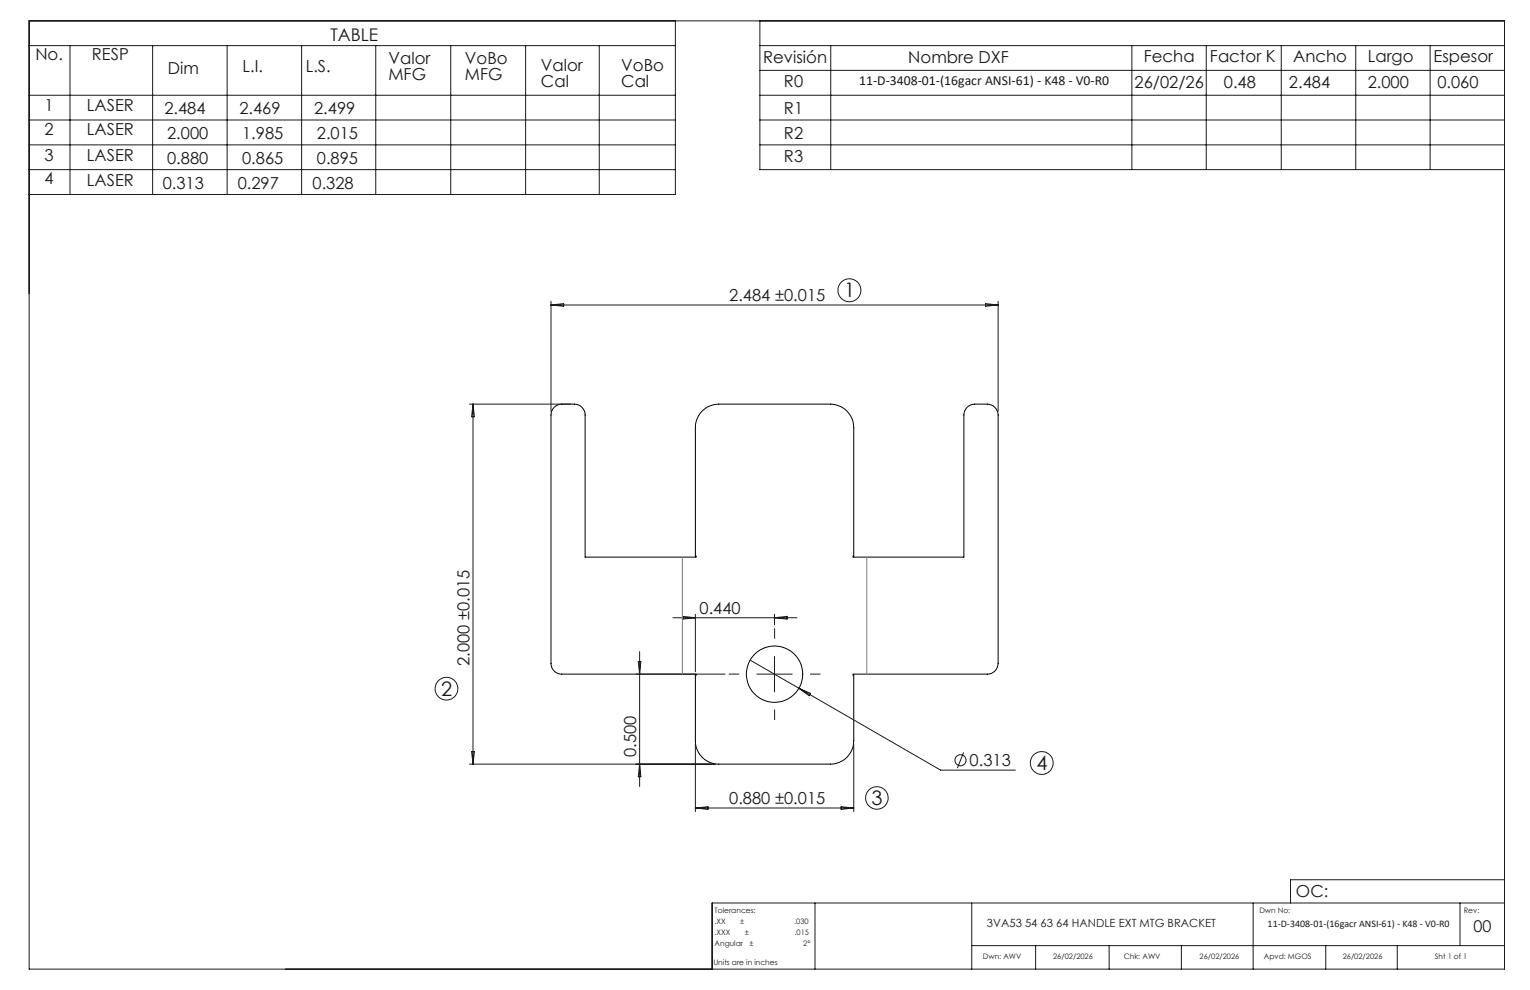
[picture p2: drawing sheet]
<svg xmlns="http://www.w3.org/2000/svg" width="432mm" height="279mm" viewBox="0 0 432 279" stroke-linecap="round" stroke-linejoin="round" font-family="sans-serif">
<g fill="none" stroke="#000" stroke-width=".28">
<path d="M156.4 115a3.1 3.1 0 0 1 2.1-.9h3.6a3.1 3.1 0 0 1 3 3v40.1h31.3v-.2h-.1v-36.3a6.6 6.6 0 0 1 6.5-6.6h31.6a6.6 6.6 0 0 1 6.5 6.6v36.3h-.1v.2h31.2v-40.1a3.1 3.1 0 0 1 3.1-3h3.5a3.1 3.1 0 0 1 3.1 3v70.1a3.1 3.1 0 0 1-3.1 3.1h-37.8v.3h.1v18.5a6.6 6.6 0 0 1-6.5 6.6h-31.6a6.6 6.6 0 0 1-6.5-6.6v-18.5h.1v-.3h-37.9a3 3 0 0 1-3-3.1v-70.1a2.88 2.88 0 0 1 .9-2.1z"/>
<circle cx="218.6" cy="190.3" r="8"/>
</g>
<g fill="none" stroke="#191924" stroke-width=".28">
<path d="M8.2 5.9h416.4v267.6h-416.4zM8.2 12.9h182.4M19.8 12.9v42M43.1 12.9v42M64.1 12.9v42M85.1 12.9v42M106 12.9v42M127.2 12.9v42M148.3 12.9v42M169.1 12.9v42M190.6 5.9v49h-182.4M214.5 12.9h210.1"/>
<path d="M214.5 5.9v42h210.1M214.5 19.9h210.1M234.5 12.9v35M319.4 12.9v35M340.4 12.9v35M361.6 12.9v35M382.6 12.9v35M403.6 12.9v35M8.2 26.9h182.4M8.2 33.9h182.4M214.5 26.9h210.1M214.5 33.9h210.1"/>
<path d="M8.2 40.9h182.4M8.2 47.9h182.4M214.5 40.9h210.1M155.5 85.1v31M155.5 86.1h126.2M155.5 86.1l3.6-.4v.7zM278.1 85.7l3.6 .4-3.6 .3zM281.7 85.1v31M132.5 114.1h28.6M133.5 114.1v101.6M133.5 114.1l.4 3.5h-.8zM189.9 174.3h35"/>
<path d="M192.7 174l3.6 .3-3.6 .4zM196.3 173.4v16.2M218.6 173.4v2.9M218.6 174.3l3.5-.3v.7zM179.5 190.3h25.1M180.1 186.7h.8l-.4 3.6zM180.5 183.9v38.1M211.7 186.3l53.8 31h21.1M213.6 190.3h10M218.6 185.3v10M225.5 194.2l3.2 1.5-.3 .7zM132.5 215.7h69.4"/>
<path d="M133.1 212.1h.8l-.4 3.6zM180.5 215.7l.4 3.5h-.8zM196.3 210.1v19M240.9 210.1v19M272 212.3l-1.8 4.5M196.3 228h44.6M196.3 228l3.5-.3v.7zM237.4 227.7l3.5 .3-3.5 .4zM230 254.8v18.7M274.2 254.8v18.7M353.7 254.8v18.7M412 254.8v12.1"/>
<path d="M424.6 254.8h-223.6v18.7M424.6 248.3h-60.4v6.5M274.2 266.9h150.4M292.3 266.9v6.6M313 266.9v6.6M333.4 266.9v6.6M374.2 266.9v6.6M394.3 266.9v6.6"/>
<circle cx="239.7" cy="81.9" r="3.2"/>
<circle cx="126" cy="194.4" r="3.2"/>
<circle cx="271.1" cy="214.5" r="1.55"/>
<circle cx="294" cy="215.3" r="3.2"/>
<circle cx="247.5" cy="225.2" r="3.2"/>
</g>
<path d="M208.6 190.2h-2.9M218.6 180.2v-2.9M228.6 190.2h3M218.6 200.2v3" fill="none" stroke="#191924" stroke-width=".28" stroke-dasharray="15.2 1.3 1.3 1.3" stroke-linecap="butt"/>
<path d="M192.6 157.2v33.1M244.6 157.2v33.1" fill="none" stroke="#808080" stroke-width=".28"/>
<g font-size="5.6" fill="#191924">
<text x="238.2" y="83.9">1</text>
<text x="124.5" y="196.4">2</text>
<text x="292.5" y="217.3">4</text>
<text x="246" y="227.2">3</text>
</g>
<text font-size="4.9" fill="#191924" x="93.3" y="11.4">TABLE</text>
<g font-size="4.7" fill="#191924">
<text x="10" y="17">No.</text>
<text x="26" y="17">RESP</text>
<text x="215.4" y="17.6">Revisión</text>
<text x="256.3" y="17.6">Nombre DXF</text>
<text x="322.8" y="17.5">Fecha</text>
<text x="341.5" y="17.5">Factor K</text>
<text x="365" y="17.5">Ancho</text>
<text x="386" y="17.5">Largo</text>
<text x="404.6" y="17.5">Espesor</text>
<text x="47.4" y="20.9">Dim</text>
<text x="68.4" y="20.4">L.I.</text>
<text x="86.3" y="20.4">L.S.</text>
<text x="109.6" y="18.1">Valor</text>
<text x="109.6" y="22.6">MFG</text>
<text x="131.2" y="18.1">VoBo</text>
<text x="131.2" y="22.6">MFG</text>
<text x="152.7" y="20">Valor</text>
<text x="175.3" y="20">VoBo</text>
<text x="152.7" y="24.5">Cal</text>
<text x="175.3" y="24.5">Cal</text>
<text x="221.3" y="24.6">R0</text>
<text x="320.2" y="24.7">26/02/26</text>
<text x="345.4" y="24.7">0.48</text>
<text x="363.8" y="24.7">2.484</text>
<text x="386" y="24.7">2.000</text>
<text x="405.7" y="24.7">0.060</text>
<text x="12.6" y="31.3">1</text>
<text x="24.5" y="31.3">LASER</text>
<text x="46.4" y="32.1">2.484</text>
<text x="67.6" y="32.1">2.469</text>
<text x="88.7" y="32.1">2.499</text>
<text x="221.3" y="32.1">R1</text>
<text x="12.6" y="38">2</text>
<text x="24.5" y="38">LASER</text>
<text x="47.2" y="39.3">2.000</text>
<text x="68.3" y="39.3">1.985</text>
<text x="89.4" y="39.3">2.015</text>
<text x="221.3" y="39.1">R2</text>
<text x="12.6" y="45.4">3</text>
<text x="24.5" y="45.4">LASER</text>
<text x="47.2" y="46.2">0.880</text>
<text x="68.3" y="46.2">0.865</text>
<text x="89.4" y="46.2">0.895</text>
<text x="221.3" y="45.8">R3</text>
<text x="12.6" y="51.9">4</text>
<text x="24.5" y="52.5">LASER</text>
<text x="45.9" y="53.3">0.313</text>
<text x="67.1" y="53.3">0.297</text>
<text x="88.2" y="53.3">0.328</text>
<text x="205.8" y="85">2.484 ±0.015</text>
<text x="197.4" y="173.3">0.440</text>
<text x="132.5" y="187.9" transform="rotate(-90 132.5 187.9)">2.000 ±0.015</text>
<text x="179.5" y="213.7" transform="rotate(-90 179.5 213.7)">0.500</text>
<text x="273.7" y="216.3">0.313</text>
<text x="205.8" y="227">0.880 ±0.015</text>
<text x="365.8" y="253.1">OC:</text>
</g>
<text font-size="4.6" fill="#191924" x="415.9" y="263">00</text>
<text font-size="3.9" fill="#191924" x="242.5" y="24">11-D-3408-01-(16gacr ANSI-61) - K48 - V0-R0</text>
<text font-size="3.2" fill="#191924" x="278.5" y="261.6">3VA53 54 63 64 HANDLE EXT MTG BRACKET</text>
<text font-size="2.8" fill="#191924" x="357.8" y="261.5">11-D-3408-01-(16gacr ANSI-61) - K48 - V0-R0</text>
<g font-size="2.1" fill="#191924">
<text x="201.7" y="257.6">Tolerances:</text>
<text x="355.4" y="257.8">Dwn No:</text>
<text x="413.1" y="257.8">Rev:</text>
<text x="201.7" y="260.7">.XX</text>
<text x="201.7" y="263.9">.XXX</text>
<text x="208.9" y="260.7">±</text>
<text x="210.2" y="263.9">±</text>
<text x="224.1" y="260.7">.030</text>
<text x="224.3" y="263.9">.015</text>
<text x="201.7" y="267">Angular</text>
<text x="211.5" y="267">±</text>
<text x="226.7" y="267">2°</text>
<text x="201.3" y="272.3">Units are in inches</text>
<text x="277.4" y="270.7">Dwn: AWV</text>
<text x="297.2" y="270.7">26/02/2026</text>
<text x="317.2" y="270.7">Chk: AWV</text>
<text x="338.6" y="270.7">26/02/2026</text>
<text x="356.7" y="270.7">Apvd: MGOS</text>
<text x="378.9" y="270.7">26/02/2026</text>
<text x="404.9" y="270.7">Sht 1 of 1</text>
</g>
</svg>
